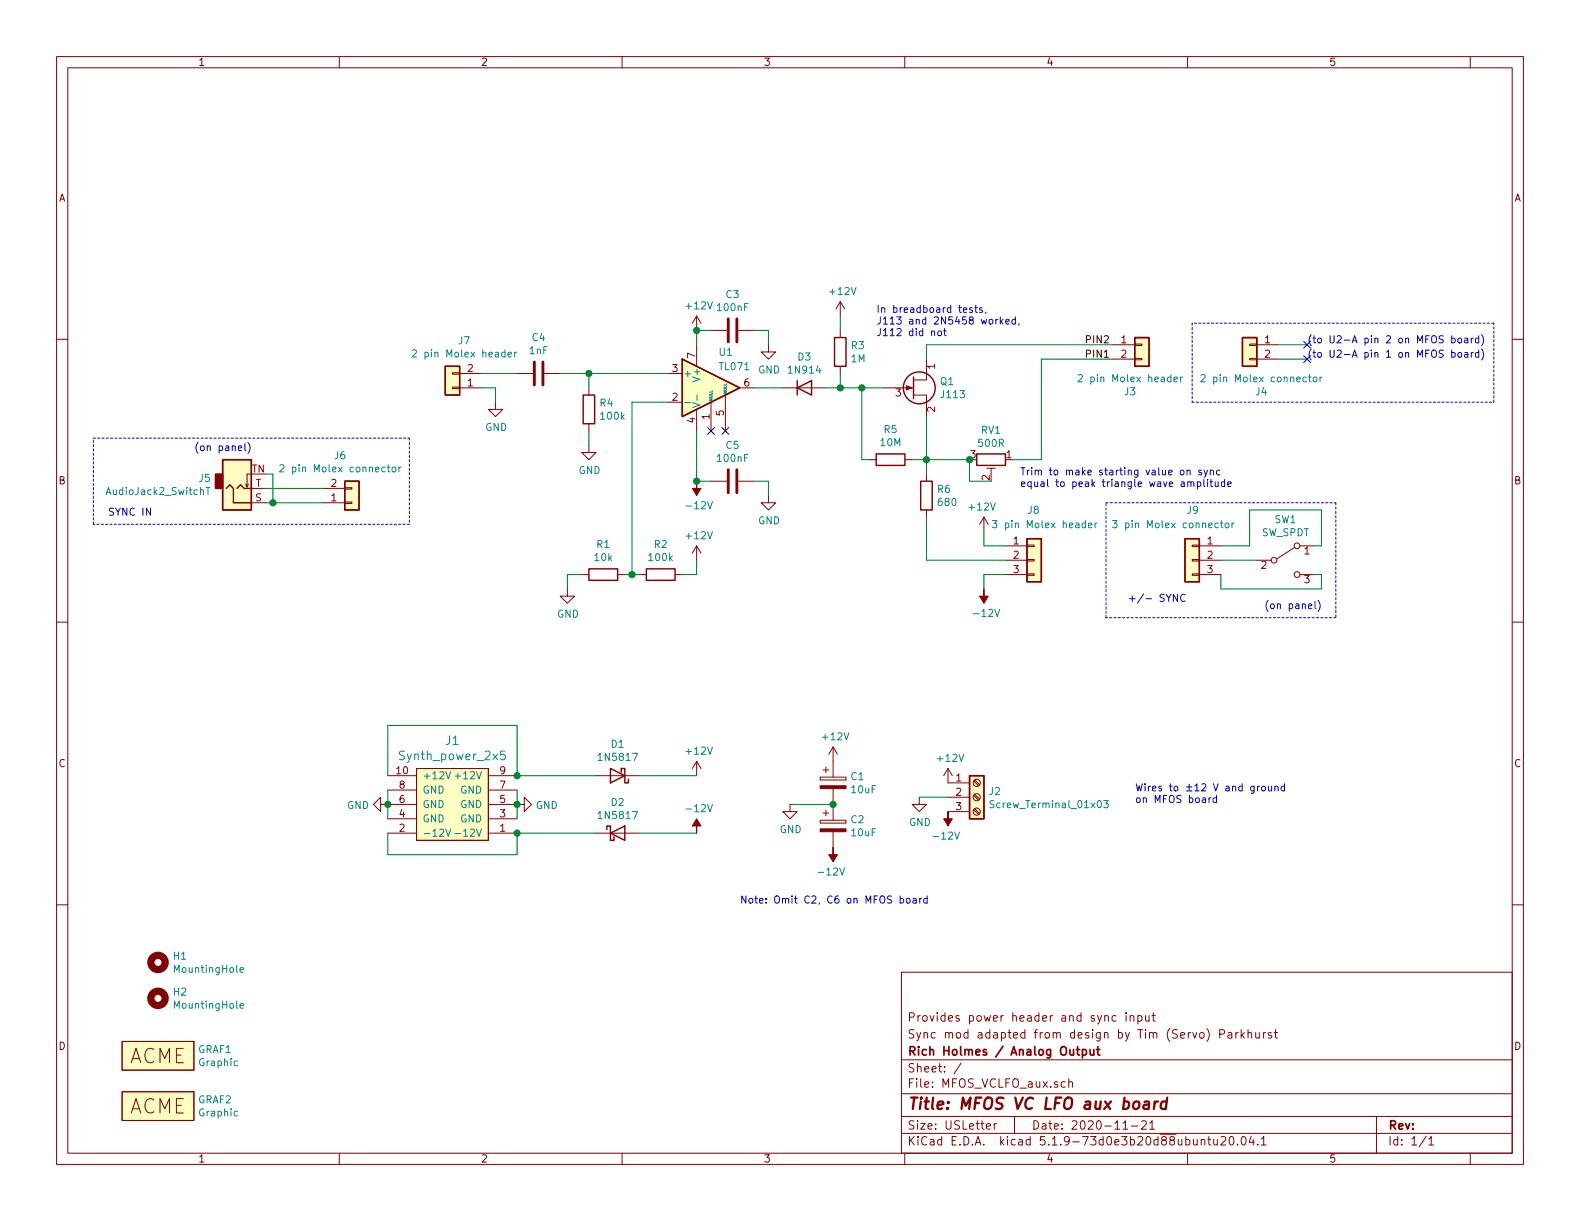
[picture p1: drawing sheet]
EESchema Schematic File Version 4
EELAYER 30 0
EELAYER END
$Descr USLetter 11000 8500
encoding utf-8
Sheet 1 1
Title "MFOS VC LFO aux board"
Date "2020-11-21"
Rev ""
Comp "Rich Holmes / Analog Output"
Comment1 "Sync mod adapted from design by Tim (Servo) Parkhurst"
Comment2 "Provides power header and sync input"
Comment3 ""
Comment4 ""
$EndDescr
$Comp
L Device:D_Schottky D1
U 1 1
P 4300 5400
F 0 "D1" H 4300 5184 50  0000 C CNN
F 1 "1N5817" H 4300 5275 50  0000 C CNN
F 2 "ao_tht:D_DO-41_SOD81_P7.62mm_Horizontal" H 4300 5400 50  0001 C CNN
F 3 "~" H 4300 5400 50  0001 C CNN
	1    4300 5400
	-1   0    0    1   
$EndComp
$Comp
L Device:D_Schottky D2
U 1 1
P 4300 5800
F 0 "D2" H 4300 6016 50  0000 C CNN
F 1 "1N5817" H 4300 5925 50  0000 C CNN
F 2 "ao_tht:D_DO-41_SOD81_P7.62mm_Horizontal" H 4300 5800 50  0001 C CNN
F 3 "~" H 4300 5800 50  0001 C CNN
	1    4300 5800
	1    0    0    -1  
$EndComp
$Comp
L Device:CP C1
U 1 1
P 5800 5450
F 0 "C1" H 5918 5496 50  0000 L CNN
F 1 "10uF" H 5918 5405 50  0000 L CNN
F 2 "ao_tht:CP_Radial_D5.0mm_P2.00mm" H 5838 5300 50  0001 C CNN
F 3 "~" H 5800 5450 50  0001 C CNN
	1    5800 5450
	1    0    0    -1  
$EndComp
$Comp
L Device:CP C2
U 1 1
P 5800 5750
F 0 "C2" H 5918 5796 50  0000 L CNN
F 1 "10uF" H 5918 5705 50  0000 L CNN
F 2 "ao_tht:CP_Radial_D5.0mm_P2.00mm" H 5838 5600 50  0001 C CNN
F 3 "~" H 5800 5750 50  0001 C CNN
	1    5800 5750
	1    0    0    -1  
$EndComp
$Comp
L power:GND #PWR05
U 1 1
P 5500 5600
F 0 "#PWR05" H 5500 5350 50  0001 C CNN
F 1 "GND" H 5505 5427 50  0000 C CNN
F 2 "" H 5500 5600 50  0001 C CNN
F 3 "" H 5500 5600 50  0001 C CNN
	1    5500 5600
	1    0    0    -1  
$EndComp
Wire Wire Line
	5500 5600 5800 5600
Connection ~ 5800 5600
Wire Wire Line
	2700 5500 2700 5600
Connection ~ 2700 5600
Wire Wire Line
	2700 5600 2700 5700
Wire Wire Line
	3600 5500 3600 5600
Connection ~ 3600 5600
Wire Wire Line
	3600 5600 3600 5700
Wire Wire Line
	2700 5400 2700 5050
Wire Wire Line
	2700 5050 3600 5050
Wire Wire Line
	3600 5050 3600 5400
Wire Wire Line
	2700 5800 2700 5950
Wire Wire Line
	2700 5950 3600 5950
Wire Wire Line
	3600 5950 3600 5800
$Comp
L power:GND #PWR01
U 1 1
P 2700 5600
F 0 "#PWR01" H 2700 5350 50  0001 C CNN
F 1 "GND" V 2705 5472 50  0000 R CNN
F 2 "" H 2700 5600 50  0001 C CNN
F 3 "" H 2700 5600 50  0001 C CNN
	1    2700 5600
	0    1    1    0   
$EndComp
$Comp
L power:GND #PWR02
U 1 1
P 3600 5600
F 0 "#PWR02" H 3600 5350 50  0001 C CNN
F 1 "GND" V 3605 5472 50  0000 R CNN
F 2 "" H 3600 5600 50  0001 C CNN
F 3 "" H 3600 5600 50  0001 C CNN
	1    3600 5600
	0    -1   1    0   
$EndComp
$Comp
L power:+12V #PWR03
U 1 1
P 4850 5400
F 0 "#PWR03" H 4850 5250 50  0001 C CNN
F 1 "+12V" H 4865 5573 50  0000 C CNN
F 2 "" H 4850 5400 50  0001 C CNN
F 3 "" H 4850 5400 50  0001 C CNN
	1    4850 5400
	1    0    0    -1  
$EndComp
$Comp
L power:+12V #PWR06
U 1 1
P 5800 5300
F 0 "#PWR06" H 5800 5150 50  0001 C CNN
F 1 "+12V" H 5815 5473 50  0000 C CNN
F 2 "" H 5800 5300 50  0001 C CNN
F 3 "" H 5800 5300 50  0001 C CNN
	1    5800 5300
	1    0    0    -1  
$EndComp
$Comp
L power:-12V #PWR04
U 1 1
P 4850 5800
F 0 "#PWR04" H 4850 5900 50  0001 C CNN
F 1 "-12V" H 4865 5973 50  0000 C CNN
F 2 "" H 4850 5800 50  0001 C CNN
F 3 "" H 4850 5800 50  0001 C CNN
	1    4850 5800
	1    0    0    -1  
$EndComp
$Comp
L power:-12V #PWR07
U 1 1
P 5800 5900
F 0 "#PWR07" H 5800 6000 50  0001 C CNN
F 1 "-12V" H 5815 6073 50  0000 C CNN
F 2 "" H 5800 5900 50  0001 C CNN
F 3 "" H 5800 5900 50  0001 C CNN
	1    5800 5900
	-1   0    0    1   
$EndComp
$Comp
L ao_symbols:Synth_power_2x5 J1
U 1 1
P 3150 5600
F 0 "J1" H 3150 6047 60  0000 C CNN
F 1 "Synth_power_2x5" H 3150 5941 60  0000 C CNN
F 2 "ao_tht:Power_Header" H 3150 5600 60  0001 C CNN
F 3 "" H 3150 5600 60  0001 C CNN
	1    3150 5600
	1    0    0    -1  
$EndComp
Connection ~ 3600 5800
Connection ~ 3600 5400
$Comp
L ao_symbols:Screw_Terminal_01x03 J2
U 1 1
P 6800 5550
F 0 "J2" H 6880 5592 50  0000 L CNN
F 1 "Screw_Terminal_01x03" H 6880 5501 50  0000 L CNN
F 2 "ao_tht:TerminalBlock_Degson_DG301_1x03_P5.00mm_Vertical" H 6800 5550 50  0001 C CNN
F 3 "~" H 6800 5550 50  0001 C CNN
F 4 "Tayda" H 6800 5550 50  0001 C CNN "Vendor"
F 5 "A-669" H 6800 5550 50  0001 C CNN "SKU"
F 6 "Degson" H 6800 5550 50  0001 C CNN "Manufacturer"
F 7 "DG301" H 6800 5550 50  0001 C CNN "Part"
	1    6800 5550
	1    0    0    -1  
$EndComp
$Comp
L power:+12V #PWR09
U 1 1
P 6600 5450
F 0 "#PWR09" H 6600 5300 50  0001 C CNN
F 1 "+12V" H 6615 5623 50  0000 C CNN
F 2 "" H 6600 5450 50  0001 C CNN
F 3 "" H 6600 5450 50  0001 C CNN
	1    6600 5450
	1    0    0    -1  
$EndComp
$Comp
L power:-12V #PWR010
U 1 1
P 6600 5650
F 0 "#PWR010" H 6600 5750 50  0001 C CNN
F 1 "-12V" H 6615 5823 50  0000 C CNN
F 2 "" H 6600 5650 50  0001 C CNN
F 3 "" H 6600 5650 50  0001 C CNN
	1    6600 5650
	-1   0    0    1   
$EndComp
$Comp
L power:GND #PWR08
U 1 1
P 6400 5550
F 0 "#PWR08" H 6400 5300 50  0001 C CNN
F 1 "GND" H 6405 5377 50  0000 C CNN
F 2 "" H 6400 5550 50  0001 C CNN
F 3 "" H 6400 5550 50  0001 C CNN
	1    6400 5550
	1    0    0    -1  
$EndComp
Wire Wire Line
	6400 5550 6600 5550
Wire Wire Line
	3600 5400 4150 5400
Wire Wire Line
	3600 5800 4150 5800
$Comp
L Device:C C4
U 1 1
P 3750 2600
F 0 "C4" V 3498 2600 50  0000 C CNN
F 1 "1nF" V 3589 2600 50  0000 C CNN
F 2 "ao_tht:C_Rect_L7.2mm_W2.5mm_P5.00mm_FKS2_FKP2_MKS2_MKP2" H 3788 2450 50  0001 C CNN
F 3 "~" H 3750 2600 50  0001 C CNN
	1    3750 2600
	0    1    1    0   
$EndComp
$Comp
L Device:R R4
U 1 1
P 4100 2850
F 0 "R4" H 4170 2896 50  0000 L CNN
F 1 "100k" H 4170 2805 50  0000 L CNN
F 2 "ao_tht:R_Axial_DIN0207_L6.3mm_D2.5mm_P7.62mm_Horizontal" V 4030 2850 50  0001 C CNN
F 3 "~" H 4100 2850 50  0001 C CNN
	1    4100 2850
	1    0    0    -1  
$EndComp
$Comp
L power:GND #PWR016
U 1 1
P 4100 3100
F 0 "#PWR016" H 4100 2850 50  0001 C CNN
F 1 "GND" H 4105 2927 50  0000 C CNN
F 2 "" H 4100 3100 50  0001 C CNN
F 3 "" H 4100 3100 50  0001 C CNN
	1    4100 3100
	1    0    0    -1  
$EndComp
$Comp
L Device:R R1
U 1 1
P 4200 4000
F 0 "R1" V 4407 4000 50  0000 C CNN
F 1 "10k" V 4316 4000 50  0000 C CNN
F 2 "ao_tht:R_Axial_DIN0207_L6.3mm_D2.5mm_P7.62mm_Horizontal" V 4130 4000 50  0001 C CNN
F 3 "~" H 4200 4000 50  0001 C CNN
	1    4200 4000
	0    -1   -1   0   
$EndComp
$Comp
L Device:R R2
U 1 1
P 4600 4000
F 0 "R2" V 4807 4000 50  0000 C CNN
F 1 "100k" V 4716 4000 50  0000 C CNN
F 2 "ao_tht:R_Axial_DIN0207_L6.3mm_D2.5mm_P7.62mm_Horizontal" V 4530 4000 50  0001 C CNN
F 3 "~" H 4600 4000 50  0001 C CNN
	1    4600 4000
	0    -1   -1   0   
$EndComp
$Comp
L power:GND #PWR012
U 1 1
P 3950 4100
F 0 "#PWR012" H 3950 3850 50  0001 C CNN
F 1 "GND" H 3955 3927 50  0000 C CNN
F 2 "" H 3950 4100 50  0001 C CNN
F 3 "" H 3950 4100 50  0001 C CNN
	1    3950 4100
	1    0    0    -1  
$EndComp
$Comp
L power:+12V #PWR011
U 1 1
P 4850 3900
F 0 "#PWR011" H 4850 3750 50  0001 C CNN
F 1 "+12V" H 4865 4073 50  0000 C CNN
F 2 "" H 4850 3900 50  0001 C CNN
F 3 "" H 4850 3900 50  0001 C CNN
	1    4850 3900
	1    0    0    -1  
$EndComp
Wire Wire Line
	3950 4100 3950 4000
Wire Wire Line
	3950 4000 4050 4000
Wire Wire Line
	4850 4000 4850 3900
Wire Wire Line
	4350 4000 4400 4000
Wire Wire Line
	4750 4000 4850 4000
Connection ~ 4400 4000
Wire Wire Line
	4400 4000 4450 4000
Wire Wire Line
	4100 2600 4100 2700
Wire Wire Line
	4100 3000 4100 3100
Connection ~ 4100 2600
Wire Wire Line
	4100 2600 3900 2600
Wire Wire Line
	3350 2600 3600 2600
Text Notes 1350 3150 0    50   ~ 0
(on panel)
$Comp
L Device:C C5
U 1 1
P 5100 3350
F 0 "C5" V 4848 3350 50  0000 C CNN
F 1 "100nF" V 4939 3350 50  0000 C CNN
F 2 "ao_tht:C_Disc_D3.0mm_W1.6mm_P2.50mm" H 5138 3200 50  0001 C CNN
F 3 "~" H 5100 3350 50  0001 C CNN
	1    5100 3350
	0    1    1    0   
$EndComp
$Comp
L Device:C C3
U 1 1
P 5100 2300
F 0 "C3" V 4848 2300 50  0000 C CNN
F 1 "100nF" V 4939 2300 50  0000 C CNN
F 2 "ao_tht:C_Disc_D3.0mm_W1.6mm_P2.50mm" H 5138 2150 50  0001 C CNN
F 3 "~" H 5100 2300 50  0001 C CNN
	1    5100 2300
	0    1    1    0   
$EndComp
$Comp
L power:GND #PWR014
U 1 1
P 5350 2400
F 0 "#PWR014" H 5350 2150 50  0001 C CNN
F 1 "GND" H 5355 2227 50  0000 C CNN
F 2 "" H 5350 2400 50  0001 C CNN
F 3 "" H 5350 2400 50  0001 C CNN
	1    5350 2400
	1    0    0    -1  
$EndComp
$Comp
L power:GND #PWR017
U 1 1
P 5350 3450
F 0 "#PWR017" H 5350 3200 50  0001 C CNN
F 1 "GND" H 5355 3277 50  0000 C CNN
F 2 "" H 5350 3450 50  0001 C CNN
F 3 "" H 5350 3450 50  0001 C CNN
	1    5350 3450
	1    0    0    -1  
$EndComp
Wire Wire Line
	4850 2400 4850 2300
Wire Wire Line
	4850 2300 4950 2300
Wire Wire Line
	5350 2300 5350 2400
Wire Wire Line
	5250 2300 5350 2300
Wire Wire Line
	4850 3000 4850 3350
Wire Wire Line
	4850 3350 4950 3350
Wire Wire Line
	5350 3350 5350 3450
Wire Wire Line
	5250 3350 5350 3350
$Comp
L Diode:1N914 D3
U 1 1
P 5600 2700
F 0 "D3" H 5600 2917 50  0000 C CNN
F 1 "1N914" H 5600 2826 50  0000 C CNN
F 2 "ao_tht:D_DO-35_SOD27_P7.62mm_Horizontal" H 5600 2525 50  0001 C CNN
F 3 "http://www.vishay.com/docs/85622/1n914.pdf" H 5600 2700 50  0001 C CNN
	1    5600 2700
	1    0    0    -1  
$EndComp
$Comp
L Device:R R3
U 1 1
P 5850 2450
F 0 "R3" H 5920 2496 50  0000 L CNN
F 1 "1M" H 5920 2405 50  0000 L CNN
F 2 "ao_tht:R_Axial_DIN0207_L6.3mm_D2.5mm_P7.62mm_Horizontal" V 5780 2450 50  0001 C CNN
F 3 "~" H 5850 2450 50  0001 C CNN
	1    5850 2450
	1    0    0    -1  
$EndComp
$Comp
L power:+12V #PWR013
U 1 1
P 5850 2200
F 0 "#PWR013" H 5850 2050 50  0001 C CNN
F 1 "+12V" H 5865 2373 50  0000 C CNN
F 2 "" H 5850 2200 50  0001 C CNN
F 3 "" H 5850 2200 50  0001 C CNN
	1    5850 2200
	1    0    0    -1  
$EndComp
Wire Wire Line
	5850 2200 5850 2300
Wire Wire Line
	5450 2700 5250 2700
$Comp
L Device:Q_NJFET_DSG Q1
U 1 1
P 6350 2700
F 0 "Q1" H 6541 2746 50  0000 L CNN
F 1 "J113" H 6541 2655 50  0000 L CNN
F 2 "ao_tht:TO-92_Inline_Wide" H 6550 2800 50  0001 C CNN
F 3 "~" H 6350 2700 50  0001 C CNN
	1    6350 2700
	1    0    0    -1  
$EndComp
Wire Wire Line
	4400 4000 4400 2800
$Comp
L Device:R R5
U 1 1
P 6200 3200
F 0 "R5" V 6407 3200 50  0000 C CNN
F 1 "10M" V 6316 3200 50  0000 C CNN
F 2 "ao_tht:R_Axial_DIN0207_L6.3mm_D2.5mm_P7.62mm_Horizontal" V 6130 3200 50  0001 C CNN
F 3 "~" H 6200 3200 50  0001 C CNN
	1    6200 3200
	0    -1   -1   0   
$EndComp
Wire Wire Line
	6450 3200 6350 3200
Wire Wire Line
	6050 3200 6000 3200
Wire Wire Line
	5850 2600 5850 2700
Connection ~ 5850 2700
Wire Wire Line
	5850 2700 5750 2700
$Comp
L Device:R R6
U 1 1
P 6450 3450
F 0 "R6" H 6520 3496 50  0000 L CNN
F 1 "680" H 6520 3405 50  0000 L CNN
F 2 "ao_tht:R_Axial_DIN0207_L6.3mm_D2.5mm_P7.62mm_Horizontal" V 6380 3450 50  0001 C CNN
F 3 "~" H 6450 3450 50  0001 C CNN
	1    6450 3450
	1    0    0    -1  
$EndComp
Wire Wire Line
	6450 3300 6450 3200
Wire Wire Line
	6450 3200 6750 3200
Connection ~ 6450 3200
Wire Wire Line
	7050 3200 7250 3200
Wire Wire Line
	7250 2500 7750 2500
Wire Wire Line
	6450 2500 6450 2400
Wire Wire Line
	6450 2400 7750 2400
$Comp
L Switch:SW_SPDT SW1
U 1 1
P 8950 3900
F 0 "SW1" H 8950 4185 50  0000 C CNN
F 1 "SW_SPDT" H 8950 4094 50  0000 C CNN
F 2 "ao_tht:SPDT-toggle-switch-1M-series" H 8950 3900 50  0001 C CNN
F 3 "~" H 8950 3900 50  0001 C CNN
	1    8950 3900
	1    0    0    -1  
$EndComp
Wire Wire Line
	6450 3600 6450 3900
Wire Wire Line
	7000 3800 6850 3800
Wire Wire Line
	7000 4000 6850 4000
$Comp
L power:+12V #PWR018
U 1 1
P 6850 3700
F 0 "#PWR018" H 6850 3550 50  0001 C CNN
F 1 "+12V" H 6865 3873 50  0000 C CNN
F 2 "" H 6850 3700 50  0001 C CNN
F 3 "" H 6850 3700 50  0001 C CNN
	1    6850 3700
	-1   0    0    -1  
$EndComp
$Comp
L power:-12V #PWR019
U 1 1
P 6850 4100
F 0 "#PWR019" H 6850 4200 50  0001 C CNN
F 1 "-12V" H 6865 4273 50  0000 C CNN
F 2 "" H 6850 4100 50  0001 C CNN
F 3 "" H 6850 4100 50  0001 C CNN
	1    6850 4100
	1    0    0    1   
$EndComp
Wire Wire Line
	6850 4000 6850 4100
Wire Wire Line
	6850 3700 6850 3800
$Comp
L Device:R_POT_TRIM RV1
U 1 1
P 6900 3200
F 0 "RV1" V 6693 3200 50  0000 C CNN
F 1 "500R" V 6784 3200 50  0000 C CNN
F 2 "ao_tht:Potentiometer_Bourns_3296W_Vertical" H 6900 3200 50  0001 C CNN
F 3 "~" H 6900 3200 50  0001 C CNN
	1    6900 3200
	0    1    1    0   
$EndComp
Wire Wire Line
	6900 3350 6750 3350
Wire Wire Line
	6750 3350 6750 3200
Connection ~ 6750 3200
Wire Wire Line
	5850 2700 6000 2700
Wire Wire Line
	6000 2700 6000 3200
Connection ~ 6000 2700
Wire Wire Line
	6000 2700 6150 2700
Wire Wire Line
	6450 2900 6450 3200
Wire Wire Line
	7250 2500 7250 3200
Text Notes 8800 4250 0    50   ~ 0
(on panel)
Text Notes 9100 2500 0    50   ~ 0
(to U2-A pin 1 on MFOS board)
$Comp
L ao_symbols:2_pin_Molex_header J7
U 1 1
P 3150 2700
F 0 "J7" H 3068 2375 50  0000 C CNN
F 1 "2 pin Molex header" H 3068 2466 50  0000 C CNN
F 2 "ao_tht:Molex_KK-254_AE-6410-02A_1x02_P2.54mm_Vertical" H 3150 2700 50  0001 C CNN
F 3 "~" H 3150 2700 50  0001 C CNN
	1    3150 2700
	-1   0    0    1   
$EndComp
$Comp
L power:GND #PWR015
U 1 1
P 3450 2800
F 0 "#PWR015" H 3450 2550 50  0001 C CNN
F 1 "GND" H 3455 2627 50  0000 C CNN
F 2 "" H 3450 2800 50  0001 C CNN
F 3 "" H 3450 2800 50  0001 C CNN
	1    3450 2800
	1    0    0    -1  
$EndComp
Wire Wire Line
	3350 2700 3450 2700
Wire Wire Line
	3450 2700 3450 2800
$Comp
L ao_symbols:2_pin_Molex_connector J6
U 1 1
P 2450 3500
F 0 "J6" H 2368 3175 50  0000 C CNN
F 1 "2 pin Molex connector" H 2368 3266 50  0000 C CNN
F 2 "ao_tht:Molex_KK-254_AE-6410-02A_1x02_P2.54mm_Vertical" H 2450 3500 50  0001 C CNN
F 3 "~" H 2450 3500 50  0001 C CNN
	1    2450 3500
	1    0    0    1   
$EndComp
$Comp
L Connector:AudioJack2_SwitchT J5
U 1 1
P 1650 3400
F 0 "J5" H 1471 3333 50  0000 R CNN
F 1 "AudioJack2_SwitchT" H 1471 3424 50  0000 R CNN
F 2 "ao_tht:Jack_6.35mm_PJ_629HAN" H 1650 3400 50  0001 C CNN
F 3 "~" H 1650 3400 50  0001 C CNN
	1    1650 3400
	1    0    0    1   
$EndComp
Wire Wire Line
	1850 3300 1900 3300
Wire Wire Line
	1900 3300 1900 3500
Wire Wire Line
	1900 3500 1850 3500
Wire Wire Line
	1850 3400 2250 3400
Wire Wire Line
	1900 3500 2250 3500
Connection ~ 1900 3500
$Comp
L ao_symbols:3_pin_Molex_header J8
U 1 1
P 7200 3900
F 0 "J8" H 7150 4250 50  0000 L CNN
F 1 "3 pin Molex header" H 6900 4150 50  0000 L CNN
F 2 "ao_tht:Molex_KK-254_AE-6410-03A_1x03_P2.54mm_Vertical" H 7200 3900 50  0001 C CNN
F 3 "~" H 7200 3900 50  0001 C CNN
	1    7200 3900
	1    0    0    -1  
$EndComp
Wire Wire Line
	6450 3900 7000 3900
$Comp
L ao_symbols:3_pin_Molex_connector J9
U 1 1
P 8300 3900
F 0 "J9" H 8250 4250 50  0000 L CNN
F 1 "3 pin Molex connector" H 8000 4150 50  0000 L CNN
F 2 "ao_tht:Molex_KK-254_AE-6410-03A_1x03_P2.54mm_Vertical" H 8300 3900 50  0001 C CNN
F 3 "~" H 8300 3900 50  0001 C CNN
	1    8300 3900
	-1   0    0    -1  
$EndComp
Wire Wire Line
	8500 3900 8750 3900
Wire Wire Line
	8500 3800 8700 3800
Wire Wire Line
	8700 3800 8700 3550
Wire Wire Line
	8700 3550 9200 3550
Wire Wire Line
	9200 3550 9200 3800
Wire Wire Line
	9200 3800 9150 3800
Wire Wire Line
	8500 4000 8500 4100
Wire Wire Line
	8500 4100 9200 4100
Wire Wire Line
	9200 4100 9200 4000
Wire Wire Line
	9200 4000 9150 4000
$Comp
L ao_symbols:2_pin_Molex_header J3
U 1 1
P 7950 2400
F 0 "J3" H 7868 2075 50  0000 C CNN
F 1 "2 pin Molex header" H 7868 2166 50  0000 C CNN
F 2 "ao_tht:Molex_KK-254_AE-6410-02A_1x02_P2.54mm_Vertical" H 7950 2400 50  0001 C CNN
F 3 "~" H 7950 2400 50  0001 C CNN
	1    7950 2400
	1    0    0    -1  
$EndComp
$Comp
L ao_symbols:2_pin_Molex_connector J4
U 1 1
P 8700 2400
F 0 "J4" H 8618 2075 50  0000 C CNN
F 1 "2 pin Molex connector" H 8618 2166 50  0000 C CNN
F 2 "ao_tht:Molex_KK-254_AE-6410-02A_1x02_P2.54mm_Vertical" H 8700 2400 50  0001 C CNN
F 3 "~" H 8700 2400 50  0001 C CNN
	1    8700 2400
	-1   0    0    -1  
$EndComp
Wire Wire Line
	9100 2400 8900 2400
Wire Wire Line
	8900 2500 9100 2500
Text Notes 5150 6300 0    50   ~ 0
Note: Omit C2, C6 on MFOS board
Text Notes 7900 5600 0    50   ~ 0
Wires to ±12 V and ground \non MFOS board
Text Notes 7100 3400 0    50   ~ 0
Trim to make starting value on sync \nequal to peak triangle wave amplitude
$Comp
L power:+12V #PWR0101
U 1 1
P 4850 2300
F 0 "#PWR0101" H 4850 2150 50  0001 C CNN
F 1 "+12V" H 4865 2473 50  0000 C CNN
F 2 "" H 4850 2300 50  0001 C CNN
F 3 "" H 4850 2300 50  0001 C CNN
	1    4850 2300
	1    0    0    -1  
$EndComp
Connection ~ 4850 2300
$Comp
L power:-12V #PWR0102
U 1 1
P 4850 3350
F 0 "#PWR0102" H 4850 3450 50  0001 C CNN
F 1 "-12V" H 4865 3523 50  0000 C CNN
F 2 "" H 4850 3350 50  0001 C CNN
F 3 "" H 4850 3350 50  0001 C CNN
	1    4850 3350
	1    0    0    1   
$EndComp
Connection ~ 4850 3350
Text Label 7550 2400 0    50   ~ 0
PIN2
Text Label 7550 2500 0    50   ~ 0
PIN1
Text Notes 6100 2350 0    50   ~ 0
In breadboard tests,\nJ113 and 2N5458 worked,\nJ112 did not
Wire Notes Line
	7700 3500 9300 3500
Wire Notes Line
	9300 3500 9300 4300
Wire Notes Line
	9300 4300 7700 4300
Wire Notes Line
	7700 4300 7700 3500
Wire Notes Line
	2850 3050 2850 3650
Wire Notes Line
	2850 3650 650  3650
Wire Notes Line
	650  3650 650  3050
Wire Notes Line
	650  3050 2850 3050
Wire Notes Line
	8300 2250 8300 2800
Wire Notes Line
	8300 2800 10400 2800
Wire Notes Line
	10400 2800 10400 2250
Wire Notes Line
	10400 2250 8300 2250
Text Notes 7850 4200 0    50   ~ 0
+/- SYNC
Text Notes 750  3600 0    50   ~ 0
SYNC IN
NoConn ~ 5050 3000
NoConn ~ 4950 3000
$Comp
L Amplifier_Operational:TL071 U1
U 1 1
P 4950 2700
F 0 "U1" H 5000 2950 50  0000 L CNN
F 1 "TL071" H 5000 2850 50  0000 L CNN
F 2 "ao_tht:DIP-8_W7.62mm_Socket_LongPads" H 5000 2750 50  0001 C CNN
F 3 "http://www.ti.com/lit/ds/symlink/tl071.pdf" H 5100 2850 50  0001 C CNN
	1    4950 2700
	1    0    0    -1  
$EndComp
Wire Wire Line
	4100 2600 4650 2600
Wire Wire Line
	4400 2800 4650 2800
Text Notes 9100 2400 0    50   ~ 0
(to U2-A pin 2 on MFOS board)
NoConn ~ 9100 2400
NoConn ~ 9100 2500
Wire Wire Line
	4450 5400 4850 5400
Wire Wire Line
	4450 5800 4850 5800
$Comp
L ao_symbols:MountingHole H1
U 1 1
P 1100 6700
F 0 "H1" H 1200 6746 50  0000 L CNN
F 1 "MountingHole" H 1200 6655 50  0000 L CNN
F 2 "ao_tht:MountingHole_3.2mm_M3" H 1100 6700 50  0001 C CNN
F 3 "" H 1100 6700 50  0001 C CNN
F 4 "DNF" H 1100 6700 50  0001 C CNN "Config"
	1    1100 6700
	1    0    0    -1  
$EndComp
$Comp
L ao_symbols:MountingHole H2
U 1 1
P 1100 6950
F 0 "H2" H 1200 6996 50  0000 L CNN
F 1 "MountingHole" H 1200 6905 50  0000 L CNN
F 2 "ao_tht:MountingHole_3.2mm_M3" H 1100 6950 50  0001 C CNN
F 3 "" H 1100 6950 50  0001 C CNN
F 4 "DNF" H 1100 6950 50  0001 C CNN "Config"
	1    1100 6950
	1    0    0    -1  
$EndComp
$Comp
L ao_symbols:Graphic GRAF1
U 1 1
P 1100 7350
F 0 "GRAF1" H 1378 7396 50  0000 L CNN
F 1 "Graphic" H 1378 7305 50  0000 L CNN
F 2 "ao_tht:analogoutput_12mm" H 1100 7350 50  0001 C CNN
F 3 "" H 1100 7350 50  0001 C CNN
F 4 "DNF" H 1100 7350 50  0001 C CNN "Config"
	1    1100 7350
	1    0    0    -1  
$EndComp
$Comp
L ao_symbols:Graphic GRAF2
U 1 1
P 1100 7700
F 0 "GRAF2" H 1378 7746 50  0000 L CNN
F 1 "Graphic" H 1378 7655 50  0000 L CNN
F 2 "ao_tht:OSHW-Logo2_7.3x6mm_SilkScreen" H 1100 7700 50  0001 C CNN
F 3 "" H 1100 7700 50  0001 C CNN
F 4 "DNF" H 1100 7700 50  0001 C CNN "Config"
	1    1100 7700
	1    0    0    -1  
$EndComp
$EndSCHEMATC
